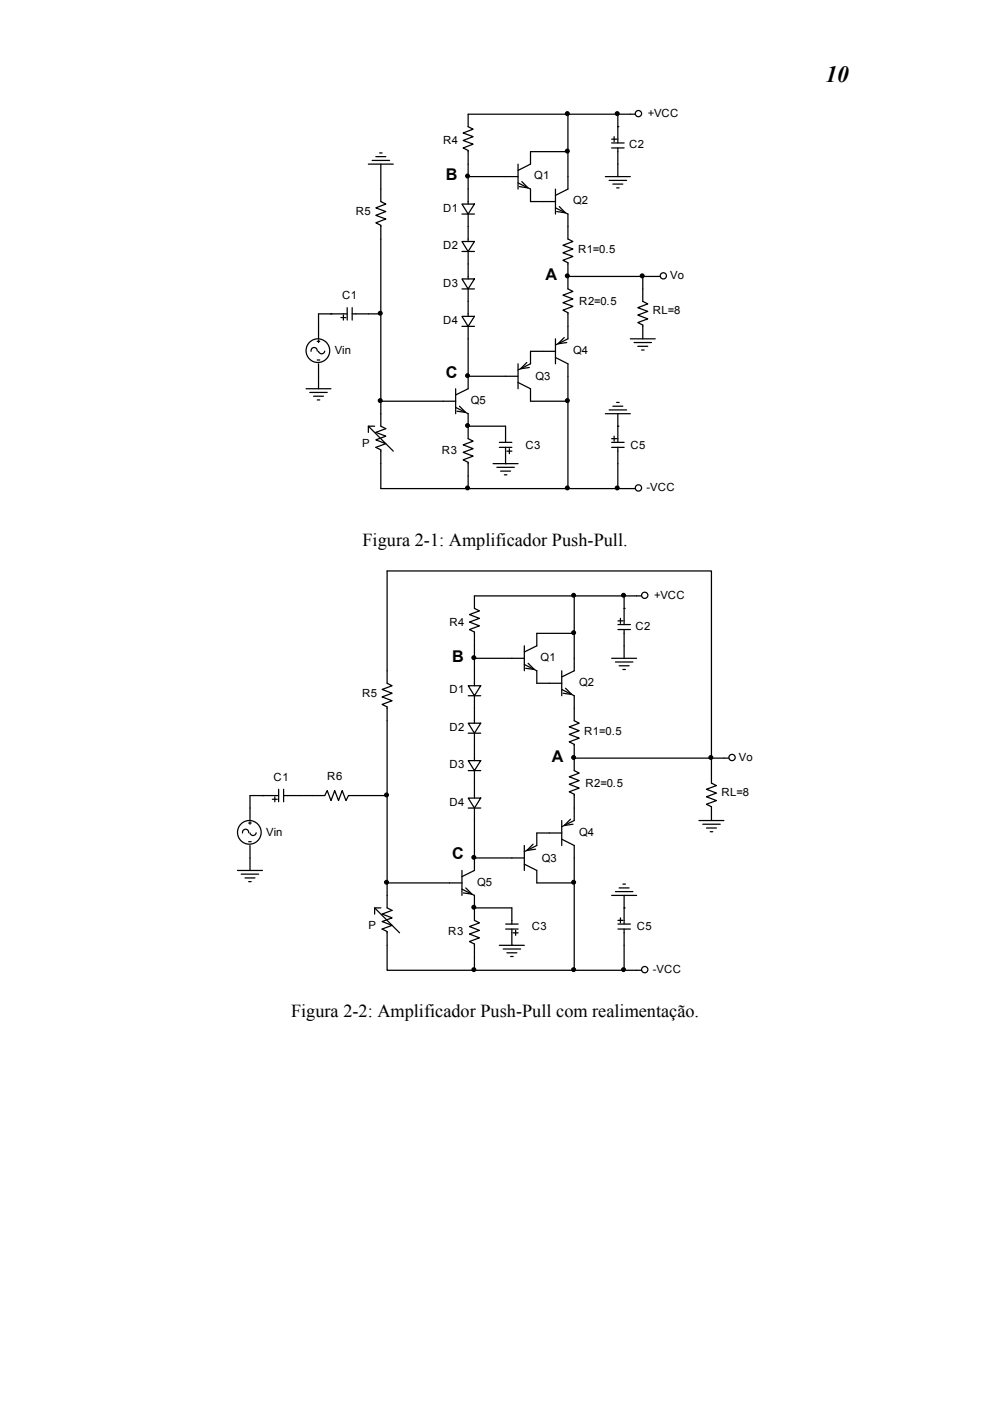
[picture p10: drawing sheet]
<svg xmlns="http://www.w3.org/2000/svg" width="210mm" height="297mm" viewBox="0 0 210 297" stroke-linecap="round" stroke-linejoin="round" font-family="sans-serif">
<g fill="none" stroke="#000" stroke-width=".26">
<path d="M78.1 34.8h5.3M78.9 34h3.7M79.7 33.2h2.1M80.5 32.4h.5M80.8 34.8v7.9l1 .6-2.1 .8 2.1 .8-2.1 .8 2.1 .7-2.1 .8 1.1 .6v18.7M99.3 37.4v5.9M99.3 37.4h10.6M109.9 36.1l2.6-1.3v-2.6h8v7.9l-2.7 1.3M109.9 38.8l2.6 1.3v2.6h5.3M109.9 34.8v5.3M110.7 38.5l1.3 1.3-1.8-.2M120.5 24.2v8"/>
<path d="M120.5 24.2h10.5M120.5 24.2h-21.2v2.7l1.1 .5-2.2 .8 2.2 .8-2.2 .8 2.2 .8-2.2 .8 1.1 .5v5.5M128.4 37.4h5.3M129.2 38.2h3.7M129.7 30.3h2.7M129.7 31.4h2.7M129.7 29.5h1.1M130 39h2.1M130.3 29v1M130.8 39.8h.5M131 31.4v6M131 24.2h3.7"/>
<path d="M131 26.9v3.4M131 26.9h.1M131 24.2v2.7M98 43.3h2.6l-1.3 2.1zM98 45.4h2.6M98 51.2h2.6l-1.3 2.1zM98 53.3h2.6M98 59.1h2.6l-1.3 2.2zM99.3 45.4v5.8M99.3 53.3v5.8M117.8 44.1l2.7 1.3v5.3l1 .5-2.1 .8 2.1 .8-2.1 .8 2.1 .8-2.1 .8 1.1 .5v5.6l1 .5-2.1 .8 2.1 .8-2.1 .8 2.1 .8-2.1 .8 1.1 .5v5.5l-2.7 1.4M117.8 40.1v5.3"/>
<path d="M118.6 43.8l1.3 1.3-1.8-.2M120.5 58.6h15.8M136.3 58.6h3.7M136.3 58.6v5.3l1.1 .5-2.1 .8 2.1 .8-2.1 .8 2.1 .8-2.1 .8 1 .5v2.9M67.3 74.4a.67 .67 0 0 0-.7-.7 .67 .67 0 0 0-.6 .8M67.3 76.3h.5M67.3 72.4h.5M67.6 72.1v.5M67.6 77.1v5.3M68.9 74.4l-.1 .3a.67 .67 0 0 1-.7 .3 .67 .67 0 0 1-.5-.5M70.2 66.5h3.4M70.2 66.5h-2.6v5.3"/>
<path d="M70.2 66.5h.1M72.3 67.3h1.1M72.8 66.8v1.1M73.6 65.2v2.7M74.7 66.5h6.1M74.7 65.2v2.7M80.8 66.5v18.6M98 61.3h2.6M98 67.1h2.6l-1.3 2.1zM98 69.2h2.6M99.3 61.3v5.8M99.3 79.8v2.6l-2.7 1.3"/>
<path d="M99.3 69.2v10.6M99.3 79.8h10.6M109.9 77.1v5.3M111.7 76.9l-1.3 1.3 1.9-.3M117.8 74.5h-5.3v2.6l-2.6 1.3M117.8 75.8l2.7 1.3v8M117.8 71.8v5.3M119.7 71.6l-1.4 1.3 1.9-.3M133.7 71.8h5.3M134.5 72.6h3.7M135.3 73.4h2.1M136.1 74.2h.5"/>
<path d="M64.9 82.4h5.3M65.7 83.2h3.7M66.5 84h2.1M67.3 84.8h.5M78.1 90.4l5.3 5.3M79.5 90.4h-1.4v1.3M80.8 85.1h15.8M80.8 85.1v5.3l1 .5-2.1 .8 2.1 .8-2.1 .8 2.1 .8-2.1 .7 1.1 .6v8.2h18.5M96.6 82.4v5.3M96.6 86.4l2.7 1.3v5.3l1.1 .5-2.2 .8 2.2 .8-2.2 .8 2.2 .8-2.2 .8 1.1 .5v5.6M97.5 86.1l1.3 1.3-1.9-.2M99.3 90.4h7.9v3.4"/>
<path d="M104.6 98.3h5.3M105.4 99.1h3.7M105.9 94.8h2.7M105.9 93.8h2.7M106.2 99.9h2.1M107.2 94.8v3.5M107.2 98.3h.1M107.5 95.7h1.1M108 95.1v1.1M109.9 81.1l2.6 1.3v2.7h8M120.5 85.1v18.5M128.4 87.7h5.3"/>
<path d="M129.2 86.9h3.7M129.7 93.8h2.7M129.7 94.8h2.7M129.7 93h1.1M130 86.1h2.1M130.3 92.5v1M130.8 85.3h.5M131 94.8v8.8M131 87.7v2.7M131 90.4v3.4M131 90.4h.1M99.3 103.6h21.2"/>
<path d="M107 100.7h.5M120.5 103.6h10.5M131 103.6h3.7M100.6 139.6v5.8M100.6 139.6h10.6M111.2 136.9v5.3M121.8 134.3v-8h-21.2v2.7l1.1 .5-2.1 .8 2.1 .8-2.1 .8 2.1 .8-2.1 .8 1 .5v5.6M121.8 134.3h-7.9v2.6l-2.7 1.3M121.8 134.3v7.9l-2.7 1.3M121.8 126.3h10.6M129.7 139.6h5.3M131.1 132.4h2.6"/>
<path d="M131.1 133.5h2.6M131.1 131.6h1M131.6 131.1v1.1M132.4 126.3h3.7M132.4 126.3v2.7M132.4 133.5v6.1M132.4 129v3.4M132.4 129h.1M99.3 145.4h2.7l-1.4 2.1zM99.3 147.5h2.7M99.3 153.3h2.7l-1.4 2.1zM99.3 155.4h2.7"/>
<path d="M100.6 147.5v5.8M100.6 155.4v5.9M111.2 140.9l2.7 1.3v2.7h5.2M112 140.6l1.3 1.3-1.8-.2M119.1 146.2l2.7 1.3v5.3l1.1 .5-2.2 .8 2.2 .8-2.2 .8 2.2 .8-2.2 .8 1.1 .5v5.6l1.1 .5-2.2 .8 2.2 .8-2.2 .8 2.2 .8-2.2 .8 1.1 .5v5.6l-2.7 1.3M119.1 142.2v5.3M120 145.9l1.3 1.3-1.9-.2M130.5 140.4h3.7M131.3 141.2h2.1M132.1 141.9h.6M52.7 176.6a.67 .67 0 0 0-.6-.8 .67 .67 0 0 0-.7 .8M52.7 178.5h.6"/>
<path d="M52.7 174.5h.6M53 174.2v.6M53 179.3v5.3M54.3 176.6v.2a.67 .67 0 0 1-.7 .3 .67 .67 0 0 1-.6-.5M55.7 168.7h3.4M55.7 168.7h-2.7v5.3M55.7 168.7h.1M57.8 169.5h1M58.3 168.9v1.1M59.1 167.3v2.7M60.2 167.3v2.7M82.1 168.7v18.5"/>
<path d="M99.3 161.3h2.7l-1.4 2.1zM99.3 163.4h2.7M99.3 169.2h2.7l-1.4 2.1zM99.3 171.3h2.7M100.6 163.4v5.8M100.6 171.3v10.6M111.2 179.3v5.3M113.1 179l-1.4 1.3 1.9-.3M119.1 176.6h-5.2v2.7l-2.7 1.3M119.1 177.9l2.7 1.4v7.9M119.1 174v5.3M121 173.7l-1.3 1.3 1.8-.2"/>
<path d="M121.8 160.7h29.1M148.3 174h5.2M149.1 174.8h3.7M149.8 175.6h2.2M150.6 176.3h.6M150.9 160.7v-39.6h-68.8v23.8l1.1 .5-2.2 .8 2.2 .8-2.2 .8 2.2 .8-2.2 .8 1.1 .5v18.8h-8.2l-.5 1-.8-2.1-.8 2.1-.8-2.1-.8 2.1-.8-2.1-.5 1.1h-8.7M150.9 160.7v5.3l1.1 .6-2.2 .7 2.2 .8-2.2 .8 2.2 .8-2.2 .8 1.1 .5v3M150.9 160.7h3.7M50.4 184.6h5.3M51.2 185.3h3.7M52 186.1h2.1M52.7 186.9h.6"/>
<path d="M79.5 192.5l5.3 5.3M80.8 192.5h-1.3v1.3M82.1 187.2h15.9M82.1 187.2v5.3l1.1 .5-2.2 .8 2.2 .8-2.2 .8 2.2 .8-2.2 .8 1.1 .5v8.2h18.5M98 188.5l2.6 1.3v5.3l1.1 .6-2.1 .7 2.1 .9-2.1 .7 2.1 .8-2.1 .8 1 .6v5.5M98 184.6v5.2M98.8 188.3l1.3 1.3-1.8-.3M100.6 181.9v2.7l-2.6 1.3M100.6 181.9h10.6M100.6 192.5h8v3.4M107.3 197h2.6M107.3 195.9h2.6"/>
<path d="M108.6 197v3.4M108.8 197.8h1.1M109.4 197.3v1M111.2 183.2l2.7 1.4v2.6h7.9M121.8 187.2v18.5M129.7 189.8h5.3M130.5 189h3.7M131.1 195.9h2.6M131.1 197h2.6M131.1 195.1h1M131.3 188.3h2.1M131.6 194.6v1.1"/>
<path d="M132.1 187.5h.6M132.4 197v8.7M132.4 189.8v2.7M132.4 192.5v3.4M132.4 192.5h.1M100.6 205.7h21.2M105.9 200.4h5.3M106.7 201.2h3.7M107.5 202h2.1M108.3 202.8h.5M108.6 200.4h.1M121.8 205.7h10.6"/>
<path d="M132.4 205.7h3.7"/>
<circle cx="135.4" cy="24.1" r=".66"/>
<circle cx="140.7" cy="58.5" r=".66"/>
<circle cx="67.4" cy="74.3" r="2.51"/>
<circle cx="135.4" cy="103.5" r=".67"/>
<circle cx="136.8" cy="126.2" r=".66"/>
<circle cx="52.9" cy="176.5" r="2.51"/>
<circle cx="155.3" cy="160.6" r=".67"/>
<circle cx="136.7" cy="205.6" r=".67"/>
</g>
<g fill="#000" stroke="#000" stroke-width=".26">
<circle cx="99.2" cy="37.3" r=".4"/>
<circle cx="120.3" cy="24.1" r=".4"/>
<circle cx="120.3" cy="32" r=".4"/>
<circle cx="130.9" cy="24.1" r=".4"/>
<circle cx="120.3" cy="58.5" r=".4"/>
<circle cx="136.2" cy="58.5" r=".4"/>
<circle cx="80.7" cy="66.4" r=".4"/>
<circle cx="99.2" cy="79.6" r=".4"/>
<circle cx="80.7" cy="84.9" r=".4"/>
<circle cx="99.2" cy="90.2" r=".4"/>
<circle cx="120.3" cy="84.9" r=".4"/>
<circle cx="99.2" cy="103.5" r=".4"/>
<circle cx="120.3" cy="103.5" r=".4"/>
<circle cx="130.9" cy="103.5" r=".4"/>
<circle cx="100.5" cy="139.4" r=".4"/>
<circle cx="121.7" cy="134.1" r=".4"/>
<circle cx="121.7" cy="126.2" r=".4"/>
<circle cx="132.3" cy="126.2" r=".4"/>
<circle cx="82" cy="168.5" r=".4"/>
<circle cx="121.7" cy="160.6" r=".4"/>
<circle cx="150.8" cy="160.6" r=".4"/>
<circle cx="82" cy="187.1" r=".4"/>
<circle cx="100.5" cy="192.4" r=".4"/>
<circle cx="100.5" cy="181.8" r=".4"/>
<circle cx="121.7" cy="187.1" r=".4"/>
<circle cx="100.5" cy="205.6" r=".4"/>
<circle cx="121.7" cy="205.6" r=".4"/>
<circle cx="132.3" cy="205.6" r=".4"/>
</g>
<text font-size="4.9" x="175.1" y="17.4">10</text>
<g font-size="3.9">
<text x="76.9" y="115.7">Figura 2-1: Amplificador Push-Pull.</text>
<text x="61.7" y="215.7">Figura 2-2: Amplificador Push-Pull com realimentação.</text>
</g>
<g font-size="3.4">
<text x="94.6" y="38.3">B</text>
<text x="115.7" y="59.4">A</text>
<text x="94.6" y="80.1">C</text>
<text x="95.9" y="140.4">B</text>
<text x="117.1" y="161.6">A</text>
<text x="95.9" y="182.2">C</text>
</g>
<g font-size="2.4">
<text x="137.4" y="24.8">+VCC</text>
<text x="94" y="30.6">R4</text>
<text x="133.4" y="31.4">C2</text>
<text x="113.3" y="38">Q1</text>
<text x="75.5" y="45.7">R5</text>
<text x="94" y="44.9">D1</text>
<text x="121.5" y="43.3">Q2</text>
<text x="94" y="52.8">D2</text>
<text x="122.6" y="53.6">R1=0.5</text>
<text x="142.2" y="59.2">Vo</text>
<text x="72.6" y="63.4">C1</text>
<text x="94" y="60.7">D3</text>
<text x="122.9" y="64.7">R2=0.5</text>
<text x="94" y="68.7">D4</text>
<text x="138.5" y="66.6">RL=8</text>
<text x="71" y="75">Vin</text>
<text x="121.5" y="75">Q4</text>
<text x="113.6" y="80.6">Q3</text>
<text x="99.8" y="85.6">Q5</text>
<text x="76.8" y="94.9">P</text>
<text x="111.5" y="95.1">C3</text>
<text x="133.7" y="95.1">C5</text>
<text x="93.7" y="96.2">R3</text>
<text x="137.1" y="104.1">-VCC</text>
<text x="138.7" y="126.9">+VCC</text>
<text x="95.4" y="132.7">R4</text>
<text x="134.8" y="133.5">C2</text>
<text x="114.7" y="140.1">Q1</text>
<text x="76.8" y="147.8">R5</text>
<text x="95.4" y="147">D1</text>
<text x="122.9" y="145.4">Q2</text>
<text x="95.4" y="154.9">D2</text>
<text x="123.9" y="155.7">R1=0.5</text>
<text x="156.7" y="161.3">Vo</text>
<text x="58" y="165.5">C1</text>
<text x="69.4" y="165.3">R6</text>
<text x="95.4" y="162.9">D3</text>
<text x="124.2" y="166.9">R2=0.5</text>
<text x="95.4" y="170.8">D4</text>
<text x="153" y="168.7">RL=8</text>
<text x="56.5" y="177.2">Vin</text>
<text x="122.9" y="177.2">Q4</text>
<text x="114.9" y="182.7">Q3</text>
<text x="101.2" y="187.7">Q5</text>
<text x="78.1" y="197">P</text>
<text x="112.8" y="197.3">C3</text>
<text x="135" y="197.3">C5</text>
<text x="95.1" y="198.3">R3</text>
<text x="138.5" y="206.3">-VCC</text>
</g>
</svg>
